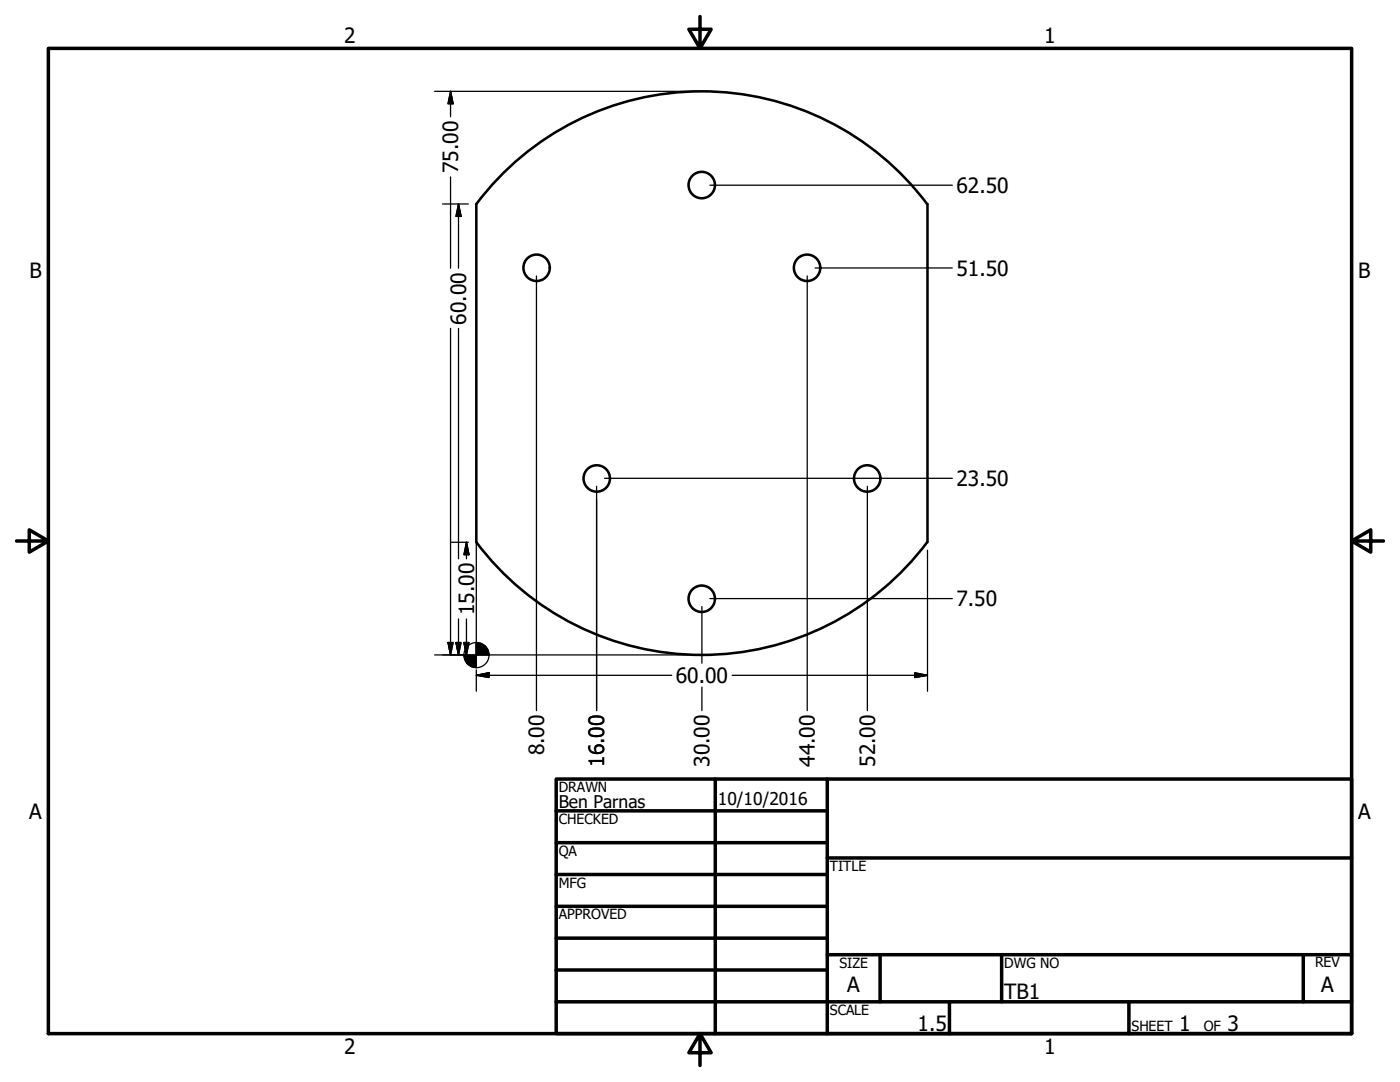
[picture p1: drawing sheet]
<svg xmlns="http://www.w3.org/2000/svg" width="279mm" height="216mm" viewBox="0 0 279 216" stroke-linecap="round" stroke-linejoin="round" font-family="sans-serif">
<!-- layer: Visible (ANSI) -->
<g fill="none" stroke="#000" stroke-width=".51">
<path d="M95.1 40.7v67.5M95.1 40.7a56.2 56.2 0 0 1 89.9 0M185.1 40.7v67.5M95.1 108.2a56.2 56.2 0 0 0 89.9 0"/>
<circle cx="140" cy="36.9" r="2.64"/>
<circle cx="107.1" cy="53.4" r="2.64"/>
<circle cx="161.1" cy="53.4" r="2.64"/>
<circle cx="119.1" cy="95.5" r="2.64"/>
<circle cx="173.1" cy="95.5" r="2.64"/>
<circle cx="140" cy="119.5" r="2.64"/>
</g>
<!-- layer: Border (ANSI) -->
<g fill="none" stroke="#000" stroke-width=".7">
<path d="M9.7 9.7h260v196.5h-260zM139.7 3.3v6.4l-2.2-3.9h4.4l-2.2 3.9M3.3 107.9h6.4l-3.9-2.2v4.5l3.9-2.3M269.7 107.9l3.9 2.3v-4.5l-3.9 2.2h6.4M111 155.4h158.7v50.8h-158.7zM142.7 155.4v50.8M165.1 155.4v50.8M111 161.8h54.1M111 168.1h54.1M111 174.5h54.1M165.1 171.2h104.6M111 180.8h54.1"/>
<path d="M111 187.2h54.1M111 193.5h54.1M111 199.9h158.7M165.1 190.5h104.6M175.6 190.5v9.4M189.5 199.9v6.3M199.9 190.5v9.4M225.3 199.9v6.3M260.1 190.5v9.4M139.7 206.2l2.2 3.9h-4.4l2.2-3.9v6.4"/>
</g>
<!-- layer: Sketch Geometry (ANSI) -->
<path d="M95.1 108.2v22.5h45" fill="none" stroke="#000" stroke-width=".25"/>
<!-- layer: Dimension (ANSI) -->
<g fill="none" stroke="#000" stroke-width=".25">
<path d="M86.7 18.2h51.8M89.9 18.2l.5 2.5h-1zM89.9 18.2v5.1M89.9 35.3v18.2M141.7 37h48.4M88.3 40.7h5.2M91.5 40.7l.5 2.5h-1zM91.5 40.7v12.8M107.1 55.1v86.7M161.1 55.1v86.7M162.7 53.5h27.4M89.9 65.5v65.2"/>
<path d="M91.5 65.5v46M119.1 97v44.8v-42.1M120.6 95.4h69.5M173.1 97v44.8M89.9 108.2h3.6M93.1 108.2l.5 2.5h-1zM93.1 108.2v3.3M141.7 119.4h48.4M185.1 109.8v28.1M86.7 130.7h6M89.4 128.2h1l-.5 2.5zM91 128.2h1l-.5 2.5z"/>
<path d="M91.5 123.5v7.2M92.6 128.2h1l-.5 2.5zM93.1 123.5v7.2M95.1 134.7l2.5-.5v1zM95.1 134.7h38.9M95.1 133.7v4.2M140.1 121v11.3M140.1 137.1v4.7M146.1 134.7h39M182.6 134.2l2.5 .5-2.5 .5z"/>
<circle cx="95.1" cy="130.7" r="2.51"/>
</g>
<g fill="#000" stroke="#000" stroke-width=".25">
<path d="M89.9 18.2l.5 2.5zM89.9 18.2l.5 2.5h-1zM91.5 40.7l.5 2.5zM91.5 40.7l.5 2.5h-1zM93.1 108.2l.5 2.5zM93.1 108.2l.5 2.5h-1zM89.4 128.2l.5 2.5zM89.4 128.2h1l-.5 2.5zM91 128.2l.5 2.5zM91 128.2h1l-.5 2.5zM92.6 128.2l.5 2.5zM92.6 128.2h1l-.5 2.5z"/>
<path d="M92.6 130.7l.7 1.8-.5-.9zM92.6 130.7l1.5 2.3-.8-.5zM92.6 130.7l2.5 2.5-1-.2zM95.1 130.7h2.5zM95.1 128.2l2.5 2.5h-2.5zM95.1 128.2v5zM92.6 130.7h2.5v2.5zM92.6 130.7h2.5zM95.1 134.7l2.5-.5zM95.1 134.7l2.5-.5v1zM96.8 128.9l.6 .8 .2 1zM96 128.4l.8 .5 .8 1.8z"/>
<path d="M95.1 128.2l.9 .2 1.6 2.3zM182.6 135.2l2.5-.5zM182.6 134.2l2.5 .5-2.5 .5z"/>
</g>
<g font-size="4.2">
<text x="68.7" y="8.6">2</text>
<text x="208.4" y="8.6">1</text>
<text x="91.4" y="34.5" transform="rotate(-90 91.4 34.5)">75.00</text>
<text x="190.9" y="38.5">62.50</text>
<text x="5.9" y="55.5">B</text>
<text x="190.9" y="55">51.50</text>
<text x="271.1" y="55.5">B</text>
<text x="93" y="64.8" transform="rotate(-90 93 64.8)">60.00</text>
<text x="190.9" y="97">23.50</text>
<text x="94.6" y="122.7" transform="rotate(-90 94.6 122.7)">15.00</text>
<text x="190.9" y="121">7.50</text>
<text x="134.9" y="136.2">60.00</text>
<text x="108.6" y="150.7" transform="rotate(-90 108.6 150.7)">8.00</text>
<text x="120.6" y="153" transform="rotate(-90 120.6 153)">16.00</text>
<text x="141.6" y="153" transform="rotate(-90 141.6 153)">30.00</text>
<text x="162.6" y="153" transform="rotate(-90 162.6 153)">44.00</text>
<text x="174.6" y="153" transform="rotate(-90 174.6 153)">52.00</text>
<text x="5.8" y="163.4">A</text>
<text x="271" y="163.4">A</text>
<text x="169.1" y="198">A</text>
<text x="263.7" y="198">A</text>
<text x="200.4" y="199.4">TB1</text>
<text x="183.1" y="205.7">1.5</text>
<text x="235.3" y="205.7">1</text>
<text x="245" y="205.7">3</text>
<text x="68.7" y="210.3">2</text>
<text x="208.4" y="210.3">1</text>
</g>
<g font-size="3.5">
<text x="111.5" y="161.2">Ben Parnas</text>
<text x="143.3" y="160.7">10/10/2016</text>
</g>
<g font-size="2.8">
<text x="111.5" y="158">DRAWN</text>
<text x="111.5" y="164.4">CHECKED</text>
<text x="111.5" y="170.8">QA</text>
<text x="165.6" y="173.7">TITLE</text>
<text x="111.5" y="177.1">MFG</text>
<text x="111.5" y="183.5">APPROVED</text>
<text x="167.5" y="193.1">SIZE</text>
<text x="200.4" y="193.1">DWG NO</text>
<text x="262.4" y="193">REV</text>
<text x="165.6" y="202.5">SCALE</text>
<text x="225.8" y="205.7">SHEET</text>
<text x="240.2" y="205.7">OF</text>
</g>
</svg>
